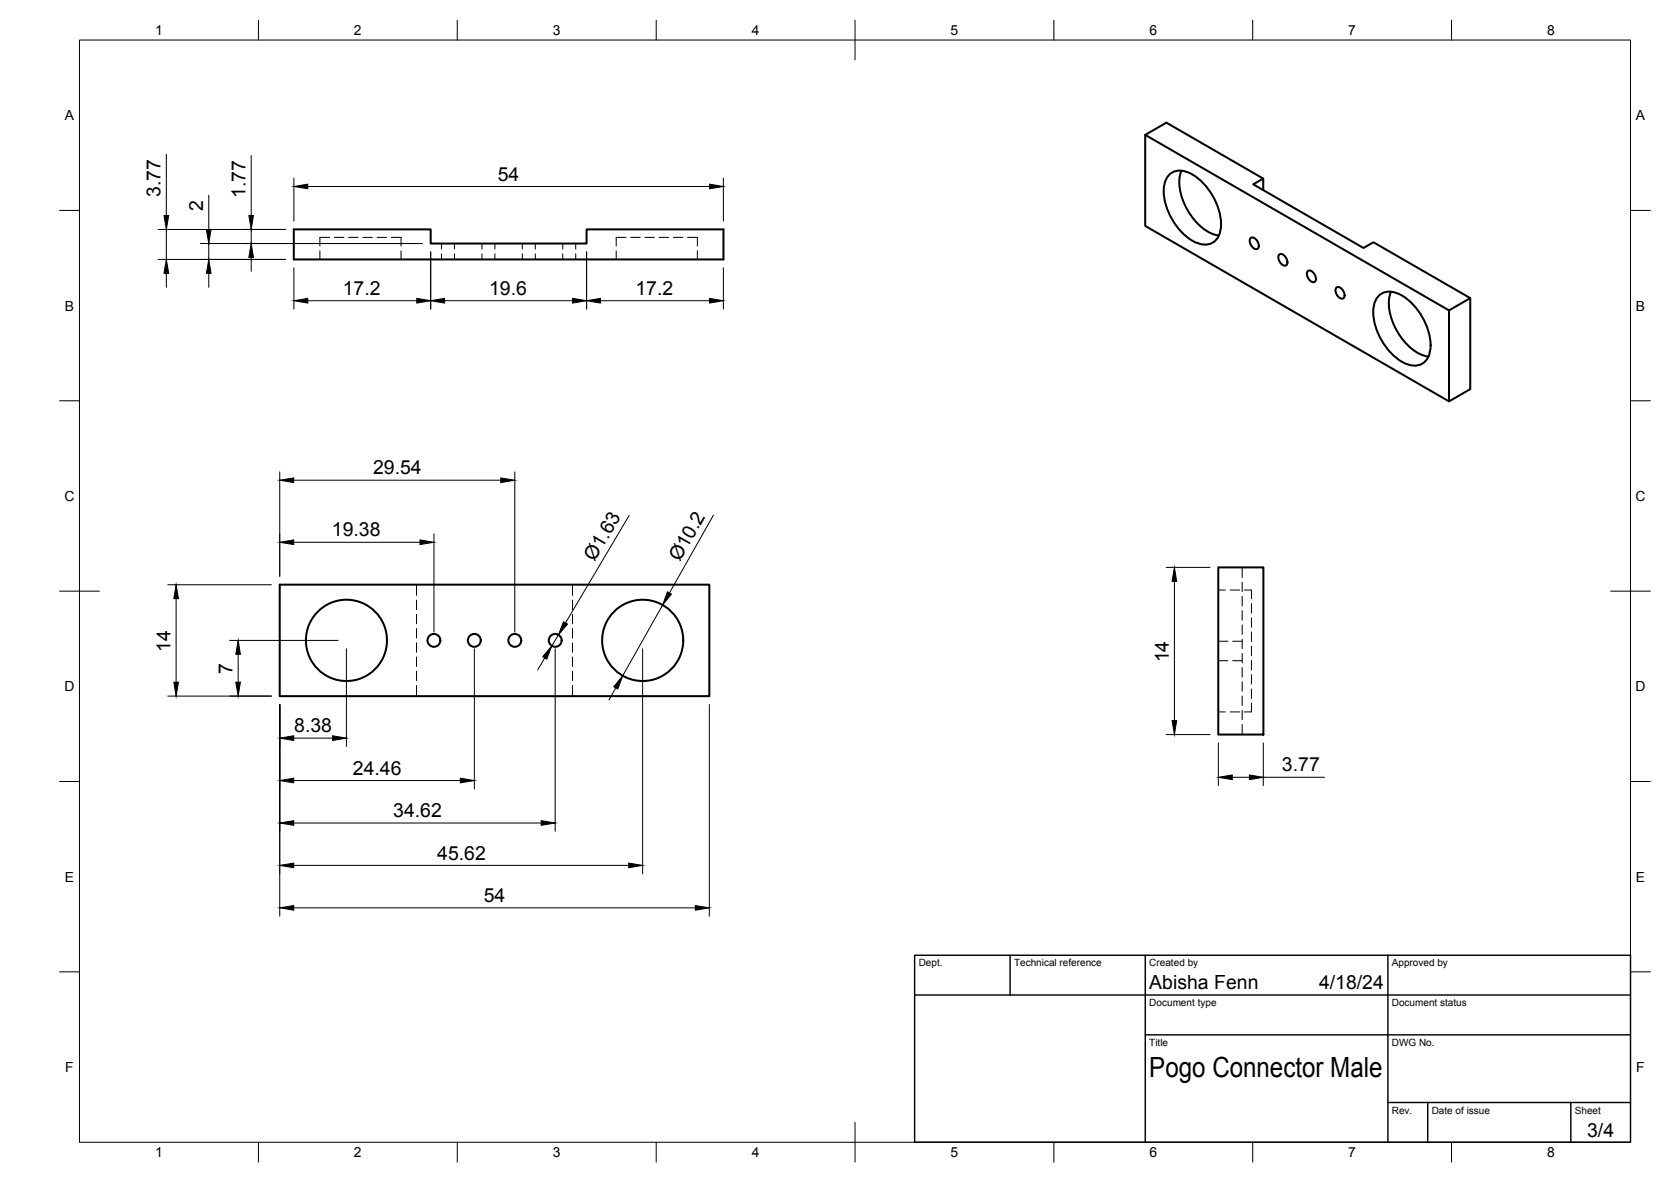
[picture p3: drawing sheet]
<svg xmlns="http://www.w3.org/2000/svg" width="420mm" height="297mm" viewBox="0 0 420 297" stroke-linecap="round" stroke-linejoin="round" font-family="sans-serif">
<!-- layer: Visible -->
<g fill="none" stroke="#000" stroke-width=".51">
<path d="M288 33.9l76.3 44.1M73.9 57.6h34.4v3.6h39.2v-3.6h34.4v7.6h-108zM293.8 44.2a4.1 4.1 0 0 1 5-.9 15.3 15.3 0 0 1 8.1 14.2 4.1 4.1 0 0 1-6 3.5 15.3 15.3 0 0 1-8.2-14.2l.2-1zM297.1 42.9a11.9 11.9 0 0 0 1.5 10 11.9 11.9 0 0 0 7.9 6.3M314.4 59.8a1.4 1.4 0 0 1 1.9 1.1 .98 .98 0 0 1 .3 1 .98 .98 0 0 1-.9 .7 2.1 2.1 0 0 1-1.3-2.8zM317.6 44.9v2.9M321.6 64a1.4 1.4 0 0 1 1.9 1 .98 .98 0 0 1 .3 1.1 .98 .98 0 0 1-.9 .7 2.1 2.1 0 0 1-1.3-2.8zM328.8 68.1a1.4 1.4 0 0 1 1.9 1.1 .98 .98 0 0 1 .3 1 .98 .98 0 0 1-.9 .7 2.1 2.1 0 0 1-1.3-2.8zM336 72.3a1.4 1.4 0 0 1 1.9 1 .98 .98 0 0 1 .3 1.1 .98 .98 0 0 1-.9 .7 2.1 2.1 0 0 1-1.3-2.8zM346.5 74.6a4.1 4.1 0 0 1 4.9-.9 15.3 15.3 0 0 1 8.2 14.2 4.1 4.1 0 0 1-6 3.5 15.3 15.3 0 0 1-8.2-14.2l.2-1zM349.7 73.3a11.9 11.9 0 0 0 1.6 10 11.9 11.9 0 0 0 7.9 6.3M364.3 78l5.4-3.1v22.9l-5.4 3.1z"/>
<path d="M369.7 74.9l-24.4-14-2.5 1.4-27.7-16 2.5-1.4-24.3-14.1-5.3 3.1v22.9l76.3 44.1M70.3 146.9h108.1v28h-108.1zM306.3 142.6h11.4v42h-11.4z"/>
<circle cx="87.1" cy="160.9" r="10.2"/>
<circle cx="109.1" cy="160.9" r="1.62"/>
<circle cx="119.3" cy="160.9" r="1.62"/>
<circle cx="129.4" cy="160.9" r="1.62"/>
<circle cx="139.6" cy="160.9" r="1.62"/>
<circle cx="161.6" cy="160.9" r="10.2"/>
</g>
<!-- layer: Hidden -->
<g fill="none" stroke="#000" stroke-width=".25">
<path d="M82.9 59.7h-2.5v2.1M84.1 59.7h2.4M87.7 59.7h2.3M91.2 59.7h2.4M94.8 59.7h2.4M98.4 59.7h2.4v2.1M157.4 59.7h-2.5v2.1M158.6 59.7h2.4M162.2 59.7h2.3M165.7 59.7h2.4M169.3 59.7h2.4M172.9 59.7h2.4v2.1"/>
<path d="M80.4 63v2.2M100.8 63v2.2M111 61.2v1.4M111 63.8v1.4M114.3 61.2v1.4M114.3 63.8v1.4M121.2 61.2v1.4M121.2 63.8v1.4M124.4 61.2v1.4M124.4 63.8v1.4M131.3 61.2v1.4M131.3 63.8v1.4"/>
<path d="M134.6 61.2v1.4M134.6 63.8v1.4M141.5 61.2v1.4M141.5 63.8v1.4M144.8 61.2v1.4M144.8 63.8v1.4M154.9 63v2.2M175.3 63v2.2M104.7 146.9v2.7M104.7 150.8v2.4M104.7 154.4v2.4M104.7 158v2.3"/>
<path d="M144 146.9v2.7M144 150.8v2.4M144 154.4v2.4M144 158v2.3M306.3 148.3h1.8M309.3 148.3h2.4M312.3 142.6v2.5M312.3 146.3v2.4M312.3 149.9v2.4M312.3 153.5v2.4M312.3 157v2.4M312.9 148.3h1.8v2.2"/>
<path d="M314.7 158.8v2.4M314.7 155.3v2.3M314.7 151.7v2.4M104.7 161.5v2.4M104.7 165.1v2.4M104.7 168.7v2.4M104.7 172.3v2.6M144 161.5v2.4M144 165.1v2.4M144 168.7v2.4M144 172.3v2.6M306.3 161.1h2.4"/>
<path d="M306.3 166h2.4M306.3 178.9h1.8M309.3 178.9h2.4M309.9 161.1h2.4M309.9 166h2.4M312.3 160.6v2.4M312.3 164.2v2.4M312.3 167.8v2.3M312.3 171.3v2.4M312.3 174.9v2.4M312.3 178.5v2.4M314.7 176.7v2.2h-1.8"/>
<path d="M314.7 173.1v2.4M314.7 169.6v2.3M314.7 166v2.4M314.7 162.4v2.4M312.3 182.1v2.5"/>
</g>
<!-- layer: BORDER -->
<g fill="none" stroke="#000" stroke-width=".25">
<path d="M20 10.1h390v276.9h-390zM65 5.1v5M115 5.1v5M165 5.1v5M215 5.1v10M265 5.1v5M315 5.1v5M365 5.1v5M15 52.9h5M410 52.9h5M15 100.7h5M410 100.7h5"/>
<path d="M15 148.6h10M405 148.6h10M15 196.4h5M410 196.4h5M15 244.2h5M410 244.2h5M65 287v5M115 287v5M165 287v5M215 282.1v9.9M265 287v5M315 287v5"/>
<path d="M365 287v5"/>
</g>
<!-- layer: TITLEBLOCK -->
<path d="M230 240.1h180v46.9h-180zM230 250h180M254 240.1v9.9M288 240.1v46.9M349 240.1v46.9M288 260.1h122M349 277.1h61M359 277.1v9.9M395 277.1v9.9" fill="none" stroke="#000" stroke-width=".36"/>
<!-- layer: FD_Dimensions -->
<g fill="none" stroke="#000" stroke-width=".25">
<path d="M41.8 38.8v15.4M63.2 39.1v15.1M39.7 57.7h32.1M41.8 57.7v7.5M52.5 49.1v8.6M63.2 57.7v3.5M73.9 44.8v10.7M77.4 46.9h101M181.9 44.8v10.7M39.7 65.2h32.1M41.8 68.7v3.5M50.4 61.2h55.8"/>
<path d="M52.5 61.2v4M52.5 68.7v3.5M63.2 64.7v3.5M73.9 67.3v10.4M77.4 75.6h27.4M108.3 63.3v14.4M111.8 75.6h32.2M147.5 63.3v14.4M151 75.6h27.4M181.9 67.3v10.4M70.3 118.6v26.2M129.4 118.6v40.2"/>
<path d="M73.9 120.7h52M73.9 136.3h31.7M109.1 134.2v24.6M158.2 129.5l-16 27M179.4 129.5l-11.1 19.5M42.2 146.9h26M44.3 150.4v21M140.4 159.5l-1.7 2.8M166.6 152.1l-10 17.7M293.2 142.6h11M295.3 146.1v35M42.2 174.9h26"/>
<path d="M57.8 160.9h27.2M59.9 164.4v7M70.3 177v53.2M87.1 163v24.6M119.3 163v35.3M137 165.3l-1.8 3.1M139.6 163v45.9M154.8 172.9l-1.7 3M161.6 163v56.6M178.4 177v53.2M73.9 196.2h41.9M73.9 185.5h9.7"/>
<path d="M293.2 184.6h11M306.3 186.7v10.7M309.8 195.3h4.4M317.6 186.7v10.7M317.6 195.3h15.4M73.9 217.5h84.2M73.9 206.8h62.2M73.9 228.1h100.9"/>
</g>
<g fill="#000" stroke="#000" stroke-width=".25">
<path d="M41.2 54.2h1.2l-.6 3.5zM51.9 57.7h1.2l-.6 3.5zM62.6 54.2h1.1l-.5 3.5zM73.9 46.9l3.5-.6v1.1zM178.4 46.3l3.5 .6-3.5 .5zM41.8 65.2l.6 3.5h-1.2zM52.5 65.2l.6 3.5h-1.2zM63.2 61.2l.5 3.5h-1.1zM73.9 75.6l3.5-.6v1.2zM104.8 75l3.5 .6-3.5 .6zM108.3 75.6l3.5-.6v1.2zM144 75l3.5 .6-3.5 .6z"/>
<path d="M147.5 75.6l3.5-.6v1.2zM178.4 75l3.5 .6-3.5 .6zM70.3 120.7l3.6-.6v1.2zM70.3 136.3l3.6-.6v1.1zM105.6 135.7l3.5 .6-3.5 .5zM125.9 120.1l3.5 .6-3.5 .6zM44.3 146.9l.6 3.5h-1.2zM141.7 156.2l1 .6-2.3 2.7zM167.8 148.7l1 .6-2.2 2.8zM295.3 142.6l.6 3.5h-1.2zM43.7 171.4h1.2l-.6 3.5zM59.3 171.4h1.2l-.6 3.5z"/>
<path d="M59.9 160.9l.6 3.5h-1.2zM138.7 162.3l-1.2 3.3-1-.6zM156.6 169.8l-1.3 3.4-1-.6zM70.3 196.2l3.6-.6v1.1zM70.3 185.5l3.6-.6v1.2zM83.6 184.9l3.5 .6-3.5 .6zM115.8 195.6l3.5 .6-3.5 .5zM294.7 181.1h1.2l-.6 3.5zM306.3 195.3l3.5-.5v1.1zM314.2 194.8l3.4 .5-3.4 .6zM70.3 217.5l3.6-.6v1.2zM70.3 206.8l3.6-.6v1.2z"/>
<path d="M136.1 206.2l3.5 .6-3.5 .6zM158.1 216.9l3.5 .6-3.5 .6zM70.3 228.1l3.6-.5v1.1zM174.8 227.6l3.6 .5-3.6 .6z"/>
</g>
<text font-size="7" x="289" y="270.6">Pogo Connector Male</text>
<g font-size="4.9">
<text x="125.2" y="45.4">54</text>
<text x="40.4" y="49.5" transform="rotate(-90 40.4 49.5)">3.77</text>
<text x="51.1" y="52.9" transform="rotate(-90 51.1 52.9)">2</text>
<text x="61.7" y="49.8" transform="rotate(-90 61.7 49.8)">1.77</text>
<text x="86.2" y="74.2">17.2</text>
<text x="123" y="74.1">19.6</text>
<text x="159.8" y="74.2">17.2</text>
<text x="93.8" y="119.2">29.54</text>
<text x="83.5" y="134.8">19.38</text>
<text x="149.5" y="141.2" transform="rotate(-59 149.5 141.2)">Ø1.63</text>
<text x="170.9" y="141.3" transform="rotate(-61 170.9 141.3)">Ø10.2</text>
<text x="42.9" y="163.8" transform="rotate(-90 42.9 163.8)">14</text>
<text x="293.9" y="166.5" transform="rotate(-90 293.9 166.5)">14</text>
<text x="58.5" y="169.3" transform="rotate(-90 58.5 169.3)">7</text>
<text x="74" y="184">8.38</text>
<text x="88.7" y="194.7">24.46</text>
<text x="322.3" y="193.9">3.77</text>
<text x="98.9" y="205.4">34.62</text>
<text x="109.9" y="216">45.62</text>
<text x="121.6" y="226.7">54</text>
<text x="289" y="248.5">Abisha Fenn</text>
<text x="331.7" y="248.5">4/18/24</text>
<text x="399.1" y="285.7">3/4</text>
</g>
<g font-size="3.5">
<text x="39" y="8.8">1</text>
<text x="89" y="8.8">2</text>
<text x="139" y="8.8">3</text>
<text x="189" y="8.8">4</text>
<text x="239" y="8.8">5</text>
<text x="289" y="8.8">6</text>
<text x="339" y="8.8">7</text>
<text x="389" y="8.8">8</text>
<text x="16.3" y="30.2">A</text>
<text x="411.3" y="30.2">A</text>
<text x="16.3" y="78">B</text>
<text x="411.3" y="78">B</text>
<text x="16.2" y="125.9">C</text>
<text x="411.2" y="125.9">C</text>
<text x="16.2" y="173.7">D</text>
<text x="411.2" y="173.7">D</text>
<text x="16.3" y="221.6">E</text>
<text x="411.3" y="221.6">E</text>
<text x="16.4" y="269.4">F</text>
<text x="411.4" y="269.4">F</text>
<text x="39" y="290.8">1</text>
<text x="89" y="290.8">2</text>
<text x="139" y="290.8">3</text>
<text x="189" y="290.8">4</text>
<text x="239" y="290.8">5</text>
<text x="289" y="290.8">6</text>
<text x="339" y="290.8">7</text>
<text x="389" y="290.8">8</text>
</g>
<g font-size="2.5">
<text x="231" y="242.9">Dept.</text>
<text x="255" y="242.9">Technical reference</text>
<text x="289" y="242.9">Created by</text>
<text x="350" y="242.9">Approved by</text>
<text x="289" y="252.8">Document type</text>
<text x="350" y="252.8">Document status</text>
<text x="289" y="262.9">Title</text>
<text x="350" y="262.9">DWG No.</text>
<text x="350" y="279.9">Rev.</text>
<text x="360" y="279.9">Date of issue</text>
<text x="396" y="279.9">Sheet</text>
</g>
</svg>
